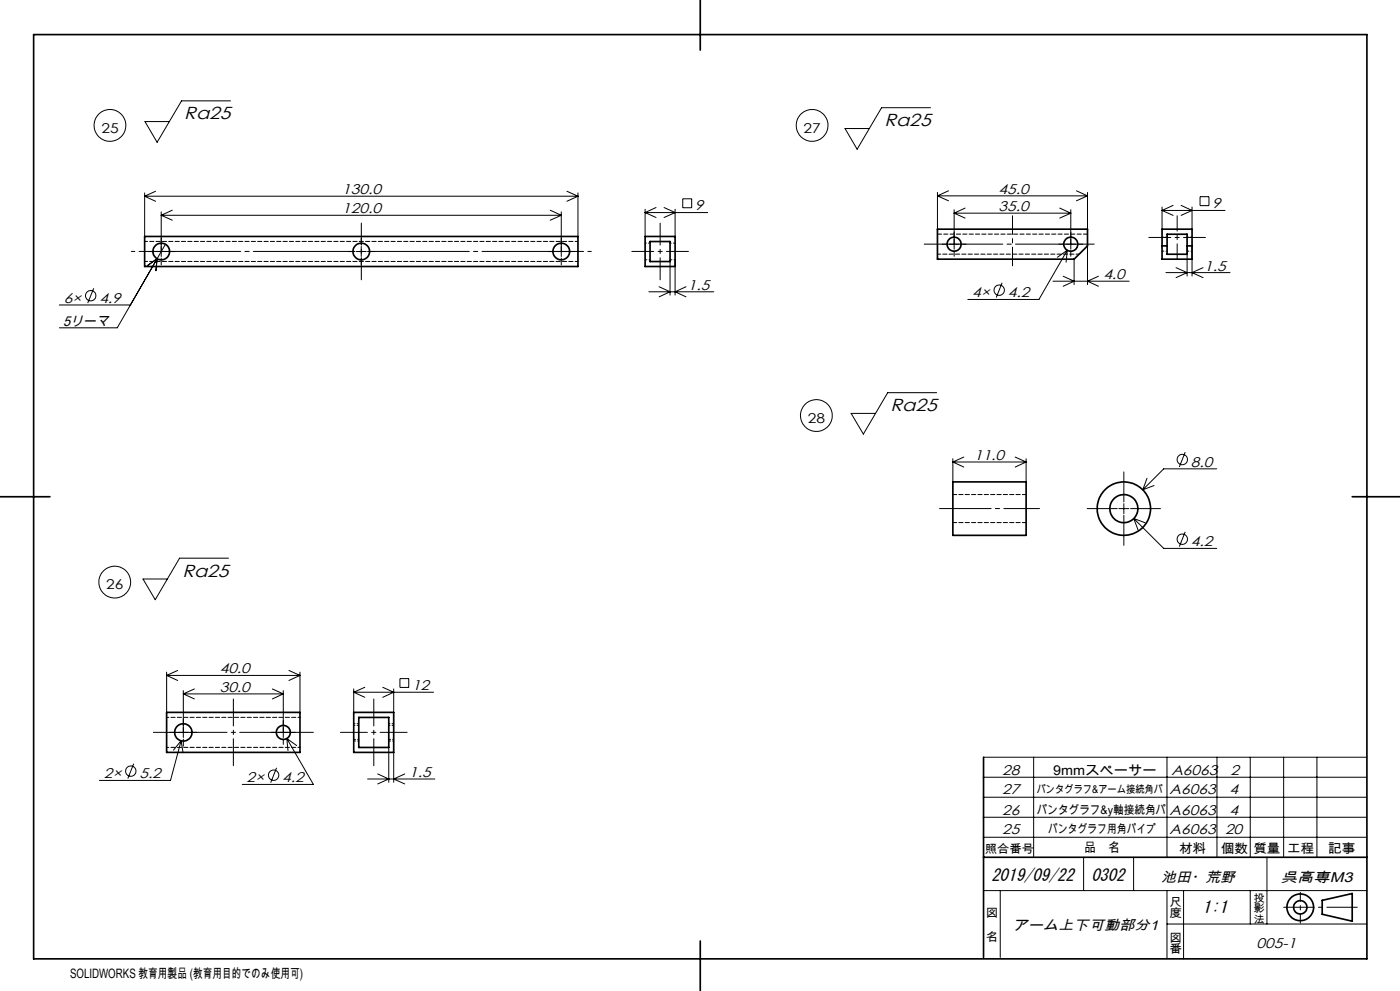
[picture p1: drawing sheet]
<svg xmlns="http://www.w3.org/2000/svg" width="420mm" height="297mm" viewBox="0 0 420 297" stroke-linecap="round" stroke-linejoin="round" font-family="sans-serif">
<g fill="none" stroke="#000" stroke-width=".3">
<path d="M69.1 30.2h-14.6l-7.4 12.4-3.6-6.2h7.3M279.2 32.3h-14.7l-7.4 12.4-3.6-6.2h7.3M43.4 57.8v13.1M43.4 58.8h130M43.4 58.8l3.3 1.5M46.7 57.3l-3.3 1.5M170.1 57.3l3.3 1.5M173.4 57.8v13.1M173.4 58.8l-3.3 1.5M204.8 59.6h2.7v2.7h-2.7zM281.2 57.7v11M281.2 58.7h45"/>
<path d="M281.2 58.7l3.4 1.5M284.6 57.2l-3.4 1.5M322.9 57.2l3.3 1.5M326.2 57.7v11M326.2 58.7l-3.3 1.5M360 58.9h2.7v2.7h-2.7zM44.2 79.7l2.9-2.2-.3 3.6M44.4 75.4h2M46.9 75.4h3M48.4 63.5v13.4M48.4 77.4v2M48.4 64.5h120"/>
<path d="M48.4 64.5l3.3 1.5M49.6 73.2l-14.4 25h-17.4M50.4 75.4h2M51.7 63l-3.3 1.5M104.4 75.4h2M106.9 75.4h3M108.4 71.4v2M108.4 73.9v3M108.4 77.4v2M110.4 75.4h2M164.4 75.4h2M165.1 63l3.3 1.5"/>
<path d="M166.9 75.4h3M168.4 63.5v13.4M168.4 77.4v2M168.4 64.5l-3.3 1.5M170.4 75.4h2M193.5 62.7v8.2M193.5 63.7h18.8M193.5 63.7l3.3 1.5M196.8 62.2l-3.3 1.5M199.2 62.2l3.3 1.5-3.3 1.5M201 78.4v10M202.5 62.7v8.2"/>
<path d="M202.5 77.9v10.5M282.6 73.2h1.6M284.7 73.2h3M286.2 75.2v1.6M286.2 62.9v11.8M286.2 63.9h35M286.2 63.9l3.3 1.5M288.2 73.2h1.6M289.5 62.4l-3.3 1.5M317.6 73.2h1.6M317.9 62.4l3.3 1.5M319.7 73.2h3"/>
<path d="M320.2 75l-8.5 14.7h-21.4M320.2 75l-3 2.1M320.2 75l-.4 3.6M321.2 75.2v1.6M321.2 62.9v11.8M321.2 63.9l-3.3 1.5M322.2 77.7v7.6M323.3 73.2h1.5M326.2 73.7v11.6M348.6 62.1v6.6M348.6 63.1h18.9M348.6 63.1l3.3 1.5"/>
<path d="M351.9 61.6l-3.3 1.5M354.3 61.6l3.3 1.5-3.3 1.5M356.1 73.7v9M357.6 73.7v9M357.6 62.1v6.6M17.8 91.4h21.3M28.1 86.4l-1.8 4.4M194.7 87.5h19.4M197.7 85.9l3.3 1.6-3.3 1.5M205.8 85.9l-3.3 1.6 3.3 1.5M300.6 84.7l-1.7 4.5M315.9 84.3h22.8"/>
<path d="M318.9 82.8l3.3 1.5-3.3 1.5M329.5 82.8l-3.3 1.5 3.3 1.5M349.8 81.7h19.2M352.8 80.2l3.3 1.5-3.3 1.5M360.9 80.2l-3.3 1.5 3.3 1.5M281 117.7h-14.7l-7.3 12.4-3.7-6.2h7.4M285.9 137.5v6.9M285.9 138.5h21.9M285.9 138.5l3.2 1.5M289.1 137l-3.2 1.5M304.6 137l3.2 1.5M307.8 137.5v6.9"/>
<path d="M307.8 138.5l-3.2 1.5M355.6 135.5l-1.8 4.4M326.1 152.4h9.1M335.7 152.4h3M337.1 141.4v9M337.1 151v2.9M337.1 154.4v9M339.2 152.4h9M340.1 155.4l9 9h15.9M340.1 155.4l1.3 3.4M340.1 155.4l3.4 1.3M344.1 143.4l-1.3 3.4"/>
<path d="M346.2 145.5l-3.4 1.3M355.6 159.4l-1.8 4.4M365 140.5h-15.9l-6.3 6.3M68.5 167.3h-14.6l-7.3 12.4-3.7-6.2h7.3M50 201.4v12.1M50 202.4h40M50 202.4l3.3 1.5M50.9 219.5h2.1M53.3 200.9l-3.3 1.5M53.5 219.5h3M55 207v14M55 208h30"/>
<path d="M55 208l3.3 1.5M57 219.5h2.1M58.3 206.5l-3.3 1.5M81.4 219.5h1.6M81.7 206.5l3.3 1.5M83.5 219.5h3M85 207v14M85 208l-3.3 1.5M86.7 200.9l3.3 1.5M87 219.5h1.6M90 201.4v12.1M90 202.4l-3.3 1.5"/>
<path d="M106.1 206.5v7M106.1 207.5h24M106.1 207.5l3.3 1.5M109.4 206l-3.3 1.5M114.8 206l3.3 1.5-3.3 1.5M118.1 206.5v7M120 203.4h2.6v2.6h-2.6zM40.1 228.9l-1.8 4.4M54.3 222l-3.1 11.9h-21.4M54.3 222l-2.3 2.8M54.3 222l.6 3.6M55 221.5v2.1"/>
<path d="M83 230.1l-1.8 4.5M85 221.5v1.6M86 221.3l8 13.8h-21.3M86 221.3l.4 3.6M86 221.3l3 2.1M110.3 233.5h20.2M113.3 231.9l3.3 1.6-3.3 1.4M116.6 224v10.5M118.1 225.5v9M121.4 231.9l-3.3 1.6 3.3 1.4M295.1 238.9h115M295.1 232.9h115"/>
<path d="M295.1 226.9h115M310.1 226.9v30M350.1 226.9v30M365.1 226.9v30M375.1 226.9v30M385.1 226.9v30M395.1 226.9v30M295.1 250.9h115M295.1 244.9h115M325.1 256.9v10M340.1 256.9v10M380.1 256.9v20"/>
<path d="M295.1 266.9h115M300.1 266.9v20M350.1 276.9h60M350.1 266.9v20.4M355.1 266.9v20.5M375.1 266.9v10"/>
<circle cx="33" cy="37.6" r="4.8"/>
<circle cx="243.6" cy="37.6" r="4.8"/>
<circle cx="27.2" cy="88.6" r="1.56"/>
<circle cx="299.7" cy="87" r="1.56"/>
<circle cx="244.9" cy="124.5" r="4.8"/>
<circle cx="354.7" cy="137.7" r="1.55"/>
<circle cx="34.4" cy="174.4" r="4.8"/>
<circle cx="354.7" cy="161.6" r="1.55"/>
<circle cx="39.2" cy="231.1" r="1.56"/>
<circle cx="82.1" cy="232.3" r="1.55"/>
</g>
<g fill="none" stroke="#000" stroke-width=".5">
<path d="M10.1 10.4h400v277h-400zM210.1 0v15M43.4 70.9h130v9h-130zM193.5 70.9h9v9h-9zM195 72.4h6v6h-6zM281.2 68.7h45v5l-4 4h-41zM348.6 73.7h1.5M348.6 68.7h9v9h-9zM350.1 70.2h6v6h-6zM356.1 73.7h1.5M0 148.9h15M285.9 144.4h21.9v16h-21.9z"/>
<path d="M405.7 148.9h14.3M50 213.5h40v12h-40zM106.1 213.5h12v12h-12zM107.6 215h9v9h-9zM295.1 226.9v60M295.1 256.9h115M396.7 269.8l9-2v8.3l-9-2.1zM210.1 282v15"/>
<circle cx="48.4" cy="75.4" r="2.5"/>
<circle cx="108.4" cy="75.4" r="2.5"/>
<circle cx="168.4" cy="75.4" r="2.5"/>
<circle cx="286.2" cy="73.2" r="2.11"/>
<circle cx="321.3" cy="73.2" r="2.1"/>
<circle cx="337.2" cy="152.4" r="4.2"/>
<circle cx="337.2" cy="152.4" r="8"/>
<circle cx="55" cy="219.5" r="2.6"/>
<circle cx="85" cy="219.5" r="2.1"/>
<circle cx="390.1" cy="271.9" r="4"/>
<circle cx="390.1" cy="271.9" r="2"/>
</g>
<path d="M108.4 66.9v17M189.5 75.4h17M198 66.9v17M344.6 71.2h17" fill="none" stroke="#000" stroke-width=".3" stroke-dasharray="30.5 1.3 1.3 1.3" stroke-dashoffset="23.9"/>
<path d="M281.9 152.4h30" fill="none" stroke="#000" stroke-width=".3" stroke-dasharray="30.5 1.3 1.3 1.3" stroke-dashoffset="15"/>
<path d="M177.4 75.4h-138" fill="none" stroke="#000" stroke-width=".3" stroke-dasharray="30.5 1.3 1.3 1.3" stroke-dashoffset="-2.3"/>
<path d="M94 219.5h-48" fill="none" stroke="#000" stroke-width=".3" stroke-dasharray="30.5 1.3 1.3 1.3" stroke-dashoffset="8.4"/>
<path d="M70 209.5v20M102.1 219.5h20M112.1 209.5v20" fill="none" stroke="#000" stroke-width=".3" stroke-dasharray="30.5 1.3 1.3 1.3" stroke-dashoffset="22.4"/>
<path d="M328.3 73.2h-51" fill="none" stroke="#000" stroke-width=".3" stroke-dasharray="30.5 1.3 1.3 1.3" stroke-dashoffset="6.9"/>
<path d="M303.8 64.7v15" fill="none" stroke="#000" stroke-width=".3" stroke-dasharray="30.5 1.3 1.3 1.3" stroke-dashoffset="24.9"/>
<path d="M353.1 77.7v-13" fill="none" stroke="#000" stroke-width=".3" stroke-dasharray="30.5 1.3 1.3 1.3" stroke-dashoffset="25.9"/>
<path d="M390.1 276.7v-9.3" fill="none" stroke="#000" stroke-width=".3" stroke-dasharray="30.5 1.3 1.3 1.3" stroke-dashoffset="27.8"/>
<path d="M385.1 271.9h22.1" fill="none" stroke="#000" stroke-width=".3" stroke-dasharray="30.5 1.3 1.3 1.3" stroke-dashoffset="21.3"/>
<path d="M173.4 78.4h-130M173.4 72.4h-130" fill="none" stroke="#000" stroke-width=".3" stroke-dasharray="1.3 .6" stroke-dashoffset=".4"/>
<g fill="none" stroke="#000" stroke-width=".3" stroke-dasharray="1.3 .6" stroke-dashoffset=".8">
<path d="M193.5 77.9h1.5M195 72.9h-1.5M201 77.9h1.5M202.5 72.9h-1.5M348.6 75.3h1.5M350.1 71.1h-1.5M356.1 75.3h1.5M357.6 71.1h-1.5M107.6 217.4h-1.5M107.6 216.9h-1.5M118.1 217.4h-1.5M118.1 216.9h-1.5"/>
<path d="M106.1 221.6h1.5M106.1 222.1h1.5M116.6 221.6h1.5M116.6 222.1h1.5"/>
</g>
<path d="M90 215h-40M90 224h-40" fill="none" stroke="#000" stroke-width=".3" stroke-dasharray="1.3 .6" stroke-dashoffset=".6"/>
<path d="M326.3 70.2h-45" fill="none" stroke="#000" stroke-width=".3" stroke-dasharray="1.3 .6"/>
<path d="M323.8 76.2h-42.5" fill="none" stroke="#000" stroke-width=".3" stroke-dasharray="1.3 .6" stroke-dashoffset=".3"/>
<path d="M285.9 156.6h22M307.9 148.2h-22" fill="none" stroke="#000" stroke-width=".3" stroke-dasharray="1.3 .6" stroke-dashoffset=".1"/>
<g font-size="5.2">
<text x="55.3" y="35.7">Ra25</text>
<text x="265.3" y="37.8">Ra25</text>
<text x="267.1" y="123.2">Ra25</text>
<text x="54.7" y="172.8">Ra25</text>
</g>
<g font-size="5.1">
<text x="297.4" y="263.9">2019/09/22</text>
<text x="327.4" y="263.9">0302</text>
<text x="360.8" y="273.5">1:1</text>
</g>
<g font-size="4.2">
<text x="102.7" y="58.2">130.0</text>
<text x="299.6" y="58.1">45.0</text>
<text x="102.7" y="63.9">120.0</text>
<text x="208.5" y="63.1">9</text>
<text x="299.6" y="63.3">35.0</text>
<text x="363.7" y="62.4">9</text>
<text x="331" y="83.7">4.0</text>
<text x="361.3" y="81.1">1.5</text>
<text x="206.4" y="86.9">1.5</text>
<text x="291.6" y="89.1">4×</text>
<text x="302.3" y="89.1">4.2</text>
<text x="19.1" y="90.8">6×</text>
<text x="29.8" y="90.8">4.9</text>
<text x="18.9" y="97.7">5リーマ</text>
<text x="292.2" y="137.9">11.0</text>
<text x="357.3" y="139.9">8.0</text>
<text x="357.3" y="163.7">4.2</text>
<text x="65.9" y="201.8">40.0</text>
<text x="65.9" y="207.4">30.0</text>
<text x="123.6" y="206.8">12</text>
<text x="31.1" y="233.2">2×</text>
<text x="41.8" y="233.2">5.2</text>
<text x="122.7" y="232.9">1.5</text>
<text x="300.7" y="232.2">28</text>
<text x="351.4" y="232.2">A6063</text>
<text x="369.1" y="232.2">2</text>
<text x="74" y="234.5">2×</text>
<text x="84.7" y="234.5">4.2</text>
<text x="300.7" y="237.9">27</text>
<text x="350.9" y="237.9">A6063</text>
<text x="368.8" y="237.9">4</text>
<text x="300.7" y="244.1">26</text>
<text x="350.9" y="244.1">A6063</text>
<text x="368.8" y="244.1">4</text>
<text x="300.7" y="249.9">25</text>
<text x="350.9" y="249.9">A6063</text>
<text x="367.5" y="249.9">20</text>
<text x="348.4" y="264.4">池田・荒野</text>
<text x="384.2" y="264.4">呉高専M3</text>
<text x="303.7" y="278.6">アーム上下可動部分1</text>
<text x="377" y="284.1">005-1</text>
</g>
<g font-size="4.1">
<text x="30.4" y="39.7">25</text>
<text x="241.1" y="39.7">27</text>
<text x="242.3" y="126.7">28</text>
<text x="31.8" y="176.6">26</text>
<text x="315.9" y="232.2">9mmスペーサー</text>
</g>
<g font-size="3.9">
<text x="325.2" y="255.5">品　名</text>
<text x="353.7" y="255.6">材料</text>
<text x="366.2" y="255.6">個数</text>
<text x="376" y="255.6">質量</text>
<text x="386.1" y="255.6">工程</text>
<text x="398.4" y="255.6">記事</text>
<text x="21" y="293">SOLIDWORKS 教育用製品 (教育用目的でのみ使用可)</text>
</g>
<g font-size="3.5">
<text x="311" y="244">パンタグラフ&amp;y軸接続角パ</text>
<text x="314.5" y="249.7">パンタグラフ用角パイプ</text>
<text x="295.4" y="255.6">照合番号</text>
<text x="295.8" y="274.9">図</text>
<text x="350.8" y="271.4">尺</text>
<text x="350.8" y="274.9">度</text>
<text x="295.8" y="282">名</text>
<text x="350.8" y="282.2">図</text>
<text x="350.8" y="285.8">番</text>
</g>
<g font-size="3.2">
<text x="311" y="237.7">パンタグラフ&amp;アーム接続角パ</text>
<text x="376" y="270.2">投</text>
<text x="376" y="273.4">影</text>
<text x="376" y="276.5">法</text>
</g>
</svg>
